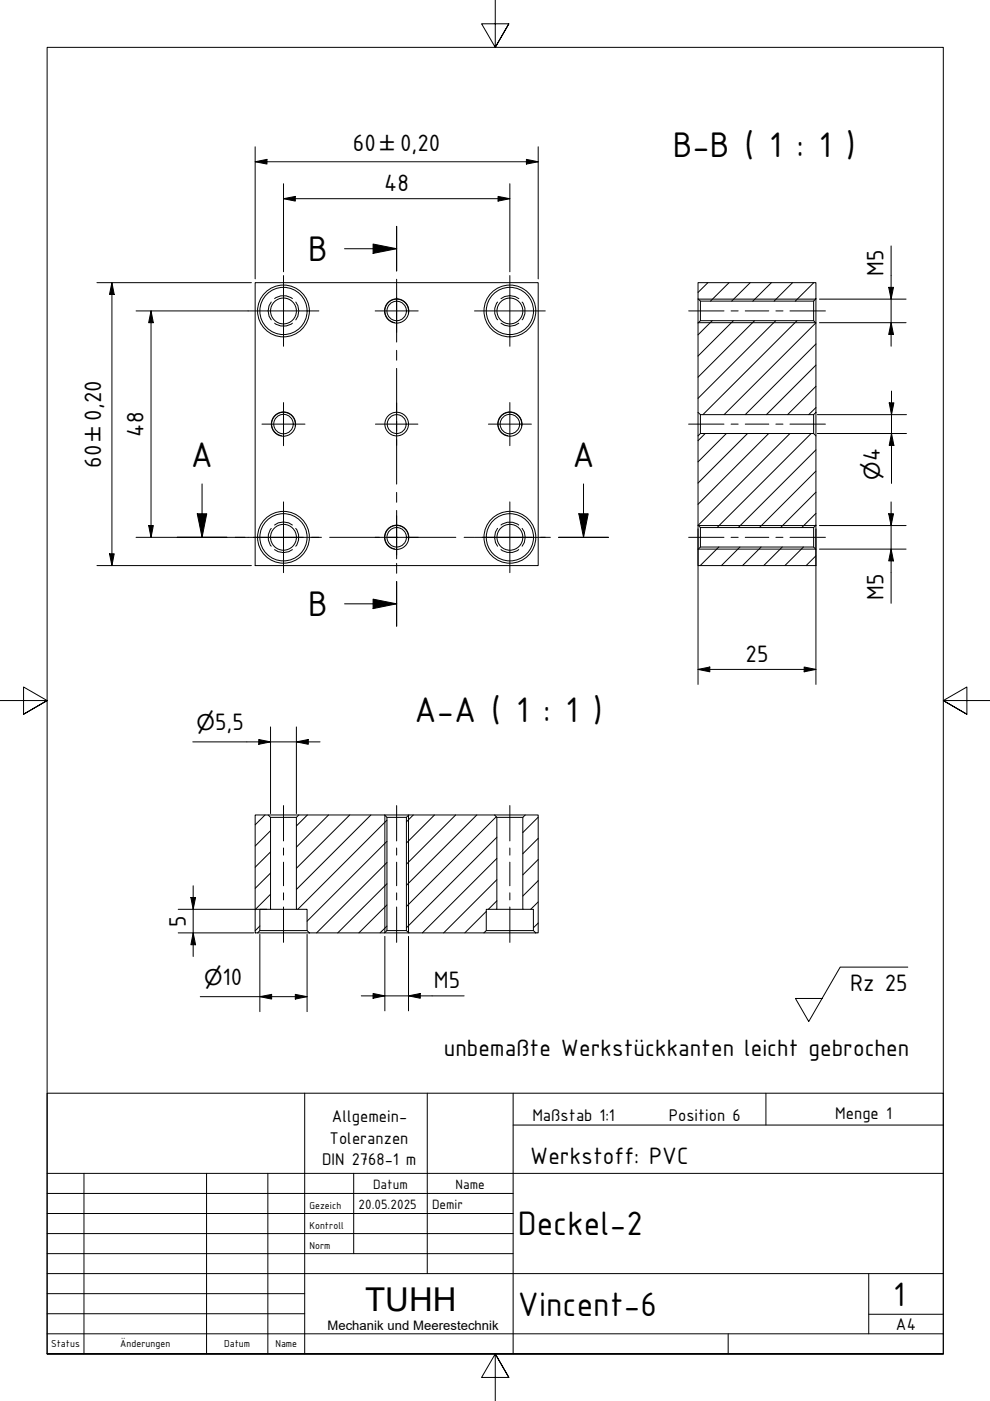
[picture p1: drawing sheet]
<svg xmlns="http://www.w3.org/2000/svg" width="210mm" height="297mm" viewBox="0 0 210 297" stroke-linecap="round" stroke-linejoin="round" font-family="sans-serif">
<!-- layer: Schraffur (ISO) -->
<g fill="none" stroke="#000" stroke-width=".21">
<path d="M150.1 59.9l-2.1 2.1M154.6 59.9l-4 3.9M159.1 59.9l-4 3.9M163.6 59.9l-4 3.9M168 59.9l-3.9 3.9M172.6 59.9l-4 3.9M151 68l-3 3M155.5 68l-7.5 7.5M160 68l-12 12M164.5 68l-16.5 16.5M169 68l-20 19.9M173 68.5l-19.5 19.4"/>
<path d="M173 77.4l-10.5 10.5M173 72.9l-15 15M149.5 91.9l-1.5 1.5M154 91.9l-6 6M158.5 91.9l-10.5 10.5M163 91.9l-15 15M167.5 91.9l-19.5 19.5M172 91.9l-20 20M173 86.4l-1.5 1.5M173 81.9l-6 6M173 99.9l-12 12M173 95.4l-16.5 16.5"/>
<path d="M152.4 116l-3.9 3.9M156.9 116l-3.9 3.9M161.4 116l-4 3.9M165.9 116l-4 3.9M170.3 116l-3.9 3.9M173 108.8l-3 3.1M173 104.4l-7.5 7.5M173 117.8l-2.1 2.1M56.2 172.8l-2.1 2.1M57.4 176.1l-3.3 3.3M65.2 172.8l-2.4 2.3M69.7 172.8l-6.9 6.8"/>
<path d="M74.1 172.8l-11.3 11.3M78.6 172.8l-15.8 15.8M82 178.4l-16.9 16.9M82 173.9l-18.9 18.9M87.6 172.8l-1.4 1.5M92.1 172.8l-5.9 5.9M96.6 172.8l-10.4 10.4M101.1 172.8l-14.9 14.9M105.2 173.2l-19 19M105.3 177.5l-19.1 19.2M114.1 177.7l-3.3 3.3M114.1 173.3l-3.3 3.2"/>
<path d="M55.1 196.3l-1 1M57.4 189.6l-3.3 3.3M57.4 185.1l-3.3 3.2M57.4 180.6l-3.3 3.3M82 191.9l-5.9 5.9M82 187.4l-10.4 10.4M82 182.9l-14.9 14.9M82 196.3l-1.4 1.5M103.1 193.2l-4.5 4.6M105.3 191l-1.8 1.8M105.3 186.5l-11.2 11.3M105.3 182l-15.7 15.8"/>
<path d="M114.1 195.7l-1 1M114.1 191.2l-1.6 1.6M114.1 186.7l-3.3 3.3M114.1 182.2l-3.3 3.3"/>
</g>
<!-- layer: Verdeckt (ISO) -->
<g fill="none" stroke="#000" stroke-width=".21">
<path d="M57.5 64a3.1 3.1 0 0 0 0 3.8M58.2 63.3a3.1 3.1 0 0 1 3.8 0M58.2 68.5a3.1 3.1 0 0 0 3.8 0M62.7 64a3.1 3.1 0 0 1 0 3.8M105.5 64a2.99 2.99 0 0 0 0 3.8M106.2 63.3a3.1 3.1 0 0 1 3.8 0M106.2 68.5a3.1 3.1 0 0 0 3.8 0M110.7 64a3.1 3.1 0 0 1 0 3.8M57.5 112a2.99 2.99 0 0 0 0 3.8M58.2 116.5a3.1 3.1 0 0 0 3.8 0M58.2 111.3a3.1 3.1 0 0 1 3.8 0M62.7 112a2.99 2.99 0 0 1 0 3.8"/>
<path d="M105.5 112a3.1 3.1 0 0 0 0 3.8M106.2 116.5a3 3 0 0 0 3.8 0M106.2 111.3a3.1 3.1 0 0 1 3.8 0M110.7 112a3.1 3.1 0 0 1 0 3.8"/>
</g>
<!-- layer: Sichtbar (ISO) -->
<g fill="none" stroke="#000" stroke-width=".21">
<path d="M54.1 59.9h60v60h-60zM148 59.9h25v3.5l-.5 .4h-24l-.5-.4zM148 68.5l.5-.5h24l.5 .5v18.9l-.5 .5h-24l-.5-.5zM148 63.4v5.1M148.5 63.8v4.2M172.5 63.8v4.2M173 63.4v5.1M148 92.4l.5-.5h24l.5 .5v19l-.5 .5h-24l-.5-.5zM148 87.4v5M148.5 87.9v4M172.5 87.9v4M173 87.4v5"/>
<path d="M148 116.5l.5-.5h24l.5 .5v3.4h-25zM148 111.4v5.1M148.5 111.9v4.1M172.5 111.9v4.1M173 111.4v5.1M54.1 172.8h2.8l.5 .5v19.5h-2.3v4.5l-.5 .5h-.5zM56.9 172.8h6.5M57.4 173.3h5.4M63.4 172.8h18.1l.5 .5v24l-.5 .5h-15.9l-.5-.5v-4.5h-2.3v-19.5zM81.5 172.8h5.2M82 173.3h4.2M86.7 172.8h18.2l.4 .5v19.5h-2.2v4.5l-.5 .5h-15.9l-.5-.5v-24z"/>
<path d="M104.9 172.8h6.5M105.3 173.3h5.5M111.4 172.8h2.7v25h-.5l-.5-.5v-4.5h-2.3v-19.5zM54.6 197.8h11M55.1 197.3h10M57.4 192.8h5.4M81.5 197.8h5.2M82 197.3h4.2M102.6 197.8h11M103.1 197.3h10M105.3 192.8h5.5"/>
<circle cx="60.1" cy="65.9" r="5"/>
<circle cx="60.1" cy="65.9" r="5.5"/>
<circle cx="60.1" cy="65.9" r="2.74"/>
<circle cx="84.1" cy="65.9" r="2.06"/>
<circle cx="84.1" cy="65.9" r="2.57"/>
<circle cx="108.1" cy="65.9" r="2.74"/>
<circle cx="108.1" cy="65.9" r="5"/>
<circle cx="108.1" cy="65.9" r="5.5"/>
<circle cx="60.1" cy="89.9" r="2.06"/>
<circle cx="60.1" cy="89.9" r="2.57"/>
<circle cx="84.1" cy="89.9" r="2"/>
<circle cx="84.1" cy="89.9" r="2.51"/>
<circle cx="108.1" cy="89.9" r="2.06"/>
<circle cx="108.1" cy="89.9" r="2.57"/>
<circle cx="60.1" cy="113.9" r="5.5"/>
<circle cx="60.1" cy="113.9" r="5"/>
<circle cx="60.1" cy="113.9" r="2.74"/>
<circle cx="84.1" cy="113.9" r="2.06"/>
<circle cx="84.1" cy="113.9" r="2.57"/>
<circle cx="108.1" cy="113.9" r="2.74"/>
<circle cx="108.1" cy="113.9" r="5.5"/>
<circle cx="108.1" cy="113.9" r="5"/>
</g>
<!-- layer: Sichtbar schmal (ISO) -->
<path d="M86.6 66.4a2.51 2.51 0 0 0-2.1-2.9 2.51 2.51 0 0 0-2.9 2 2.51 2.51 0 0 0 2.1 2.9M148.1 68.4h24.8M148.1 63.4h24.8M62.6 90.3a2.51 2.51 0 0 0-2.1-2.9 2.51 2.51 0 0 0-2.9 2.1 2.51 2.51 0 0 0 2.1 2.9M110.6 90.3a2.51 2.51 0 0 0-2.1-2.9 2.51 2.51 0 0 0-2.9 2.1 2.51 2.51 0 0 0 2.1 2.9M86.6 114.4a2.51 2.51 0 0 0-2.1-3 2.51 2.51 0 0 0-2.9 2.1 2.51 2.51 0 0 0 2.1 2.9M148.1 116.4h24.8M148.1 111.4h24.8M81.6 172.9v24.8M86.6 172.9v24.8" fill="none" stroke="#000" stroke-width=".21"/>
<!-- layer: Schnittlinie (ISO) -->
<g fill="none" stroke="#000" stroke-width=".21">
<path d="M73 52.7h11.1M79.1 51.7l5 1-5 1zM84.1 48v9.5M84.1 59.2v2.1M84.1 63.1v9.4M84.1 74.3v2.1M84.1 78.1v9.5M84.1 89.3v2.1M84.1 93.2v9.4M37.5 113.9h10.6M41.8 108.9h2l-1 5zM42.8 102.6v11.3"/>
<path d="M49.9 113.9h2.1M53.7 113.9h10.6M66 113.9h2.2M69.9 113.9h10.6M82.2 113.9h2.1M84.1 104.4v2.1M84.1 108.2v9.5M84.1 119.5v2M86.1 113.9h10.5M98.4 113.9h2.1M102.3 113.9h10.5M114.6 113.9h2.1"/>
<path d="M118.4 113.9h10.6M122.7 108.9h2l-1 5zM123.7 102.6v11.3M73 128h11.1M79.1 127l5 1-5 1zM84.1 123.3v9.5"/>
</g>
<path d="M79.1 51.7l5 1-5 1zM41.8 108.9h2l-1 5zM122.7 108.9h2l-1 5zM79.1 127l5 1-5 1z" fill="#000"/>
<!-- layer: Rahmen (ISO) -->
<path d="M105 0v10l-2.9-5h5.8l-2.9 5 2.9-5M0 148.5h10l-5-2.8v5.7l5-2.9-5 2.9M210 148.5h-10l5-2.8v5.7l-5-2.9 5 2.9M10 287v-277h190v277h-190h190M107.9 292l-2.9-5 2.9 5h-5.8l2.9-5v10" fill="none" stroke="#000" stroke-width=".21"/>
<!-- layer: Titel (ISO) -->
<g fill="none" stroke="#000" stroke-width=".21">
<path d="M10 231.8h190v55.2h-190zM64.6 231.8v55.2M90.6 231.8v38.2M108.8 238.5h91.2M108.8 231.8v55.2M162.4 231.8v6.7M10 253h98.8M10 257.3h98.8M10 248.8h190M17.8 248.8v38.2M43.8 248.8v38.2M56.8 248.8v38.2"/>
<path d="M75 248.8v17M10 261.5h98.8M10 265.8h98.8M10 270h190M10 274.3h54.6M10 278.5h54.6M184.2 278.6h15.8M184.2 270v12.8M10 282.8h190M154.4 282.8v4.2"/>
</g>
<!-- layer: Mittelpunktmarkierung (ISO) -->
<g fill="none" stroke="#000" stroke-width=".21">
<path d="M60.1 58.4v15M108.1 58.4v15M52.6 65.9h15M79.5 65.9h9.2M84.1 61.3v9.2M100.6 65.9h15M55.5 89.9h9.2M60.1 85.4v9.1M79.6 89.9h9M84.1 85.4v9M103.5 89.9h9.2M108.1 85.4v9.1"/>
<path d="M52.6 113.9h15M60.1 106.4v15M79.5 113.9h9.2M84.1 109.4v9.1M100.6 113.9h15M108.1 106.4v15"/>
</g>
<g fill="none" stroke="#000" stroke-width=".21">
<path d="M54.1 34.3l2.5-.5v1zM54.1 34.3h60M54.1 31.1v28M60.1 39v18.6M108.1 39v18.6M111.6 33.8l2.5 .5-2.5 .5zM114.1 31.1v28M20.6 59.9h32.7M23.7 59.9l.5 2.5h-1zM23.7 59.9v60M60.1 42.1l2.5-.5v1zM60.1 42.1h48"/>
<path d="M105.6 41.6l2.5 .5-2.5 .5zM188.9 52.1v21.3M28.9 65.9h23.7M32 65.9l.5 2.5h-1zM32 65.9v48M173.7 68.4h18.4M173.7 63.4h18.4M188.4 60.9h1l-.5 2.5zM188.9 68.4l.5 2.5h-1zM173.3 87.9h18.9M173.3 91.9h18.9M188.5 85.4h1l-.5 2.5z"/>
<path d="M189 91.9l.5 2.5h-1zM189 82.9v19.6M20.6 119.9h32.7M23.2 117.4h1l-.5 2.5zM28.9 113.9h23.7M31.5 111.4h1l-.5 2.5zM148 112.1v1.7M148 114v31.1M173 112.1v1.7M173 114v31.1M173.7 116.4h18.4M173.7 111.4h18.4"/>
<path d="M188.4 108.9h1l-.5 2.5zM188.9 116.4l.5 2.5h-1zM188.9 106.4v21.5M40.9 157.3h27M54.9 156.8l2.5 .5-2.5 .5zM57.4 154.1v18.4M62.8 157.3l2.6-.5v1zM62.8 154.1v18.4M148 141.9l2.5-.5v1zM148 141.9h25M170.5 141.4l2.5 .5-2.5 .5zM37.8 197.8h16"/>
<path d="M37.8 192.8h18.8M40.5 190.3h1l-.5 2.5zM41 197.8l.5 2.5h-1zM41 187.8v15M55.1 198.1v16.4M65.1 198.1v16.4M81.6 198.5v15.8M86.6 198.5v15.8M42.5 211.3h22.6M55.1 211.3l2.5-.5v1zM62.6 210.8l2.5 .5-2.5 .5zM76.6 211.1h21.8"/>
<path d="M79.1 210.6l2.5 .5-2.5 .6zM86.6 211.1l2.5-.5v1.1z"/>
</g>
<g fill="#000">
<path d="M54.1 34.3l2.5-.5v1zM111.6 33.8l2.5 .5-2.5 .5zM60.1 42.1l2.5-.5v1zM105.6 41.6l2.5 .5-2.5 .5zM23.7 59.9l.5 2.5h-1zM32 65.9l.5 2.5h-1zM188.4 60.9h1l-.5 2.5zM188.9 68.4l.5 2.5h-1zM188.5 85.4h1l-.5 2.5zM189 91.9l.5 2.5h-1zM23.2 117.4h1l-.5 2.5zM31.5 111.4h1l-.5 2.5z"/>
<path d="M188.4 108.9h1l-.5 2.5zM188.9 116.4l.5 2.5h-1zM54.9 156.8l2.5 .5-2.5 .5zM62.8 157.3l2.6-.5v1zM148 141.9l2.5-.5v1zM170.5 141.4l2.5 .5-2.5 .5zM40.5 190.3h1l-.5 2.5zM41 197.8l.5 2.5h-1zM55.1 211.3l2.5-.5v1zM62.6 210.8l2.5 .5-2.5 .5zM79.1 210.6l2.5 .5-2.5 .6zM86.6 211.1l2.5-.5v1.1z"/>
</g>
<!-- layer: Mittellinie (ISO) -->
<g fill="none" stroke="#000" stroke-width=".21">
<path d="M146 65.9h7.5M155 65.9h1.5M158 65.9h5M164.5 65.9h1.5M167.5 65.9h7.5M146 89.9h7.5M155 89.9h1.5M158 89.9h5M164.5 89.9h1.5M167.5 89.9h7.5M146 113.9h7.5M155 113.9h1.5"/>
<path d="M158 113.9h5M164.5 113.9h1.5M167.5 113.9h7.5M60.1 170.8v7.5M60.1 179.8v1.5M84.1 170.8v7.5M84.1 179.8v1.5M108.1 170.8v7.5M108.1 179.8v1.5M60.1 182.8v5M60.1 189.3v1.5M60.1 192.3v7.5"/>
<path d="M84.1 182.8v5M84.1 189.3v1.5M84.1 192.3v7.5M108.1 182.8v5M108.1 189.3v1.5M108.1 192.3v7.5"/>
</g>
<!-- layer: Symbol (ISO) -->
<path d="M192.5 205h-14.4l-6.6 11.6-2.8-4.9h5.6" fill="none" stroke="#000" stroke-width=".21"/>
<g font-size="8.1">
<text x="142.6" y="33.3">B-B ( 1 : 1 )</text>
<text x="65.3" y="55.4">B</text>
<text x="40.5" y="99.1">A</text>
<text x="121.4" y="99.1">A</text>
<text x="65.3" y="130.6">B</text>
<text x="87.9" y="153.1">A-A ( 1 : 1 )</text>
</g>
<g font-size="7.7">
<text x="109.8" y="261.9">Deckel-2</text>
<text x="109.8" y="278.9">Vincent-6</text>
<text x="189.4" y="276.8">1</text>
</g>
<text font-size="7" x="77.4" y="278">TUHH</text>
<g font-size="5.4">
<text x="74.8" y="32">60</text>
<text x="84.8" y="32">0,20</text>
<text x="81.5" y="40.5">48</text>
<text x="187.3" y="58.5" transform="rotate(-90 187.3 58.5)">M5</text>
<text x="21.4" y="89.2" transform="rotate(-90 21.4 89.2)">0,20</text>
<text x="30.4" y="92.5" transform="rotate(-90 30.4 92.5)">48</text>
<text x="21.4" y="99.2" transform="rotate(-90 21.4 99.2)">60</text>
<text x="186.5" y="97.8" transform="rotate(-90 186.5 97.8)">4</text>
<text x="187.3" y="127.1" transform="rotate(-90 187.3 127.1)">M5</text>
<text x="158.1" y="140.3">25</text>
<text x="45.6" y="154.8">5,5</text>
<text x="39.4" y="196.5" transform="rotate(-90 39.4 196.5)">5</text>
<text x="47.2" y="208.8">10</text>
<text x="92" y="209.6">M5</text>
<text x="180.2" y="210.1">Rz 25</text>
<text x="94.1" y="223.8">unbemaßte Werkstückkanten leicht gebrochen</text>
<text x="112.4" y="246.9">Werkstoff: PVC</text>
</g>
<g font-size="4.6">
<text x="80.6" y="32">±</text>
<text x="21.4" y="93.4" transform="rotate(-90 21.4 93.4)">±</text>
<text x="186.5" y="101.7" transform="rotate(-90 186.5 101.7)">⌀</text>
<text x="41.7" y="154.8">⌀</text>
<text x="43.3" y="208.8">⌀</text>
</g>
<g font-size="3.9">
<text x="70.4" y="238">Allgemein-</text>
<text x="112.9" y="237.6">Maßstab 1:1</text>
<text x="141.8" y="237.7">Position 6</text>
<text x="177.1" y="237.3">Menge 1</text>
<text x="69.9" y="242.5">Toleranzen</text>
<text x="68.3" y="247.1">DIN 2768-1 m</text>
<text x="190" y="282">A4</text>
</g>
<g font-size="3.1">
<text x="76" y="256.3">20.05.2025</text>
<text x="79.1" y="252">Datum</text>
<text x="91.6" y="256.3">Demir</text>
<text x="96.6" y="252">Name</text>
</g>
<text font-size="2.8" x="69.4" y="281.9">Mechanik und Meerestechnik</text>
<g font-size="2.3">
<text x="65.6" y="256.3">Gezeich</text>
<text x="65.6" y="260.5">Kontroll</text>
<text x="65.6" y="264.8">Norm</text>
<text x="10.8" y="285.7">Status</text>
<text x="25.5" y="285.7">Änderungen</text>
<text x="47.5" y="285.7">Datum</text>
<text x="58.4" y="285.7">Name</text>
</g>
</svg>
